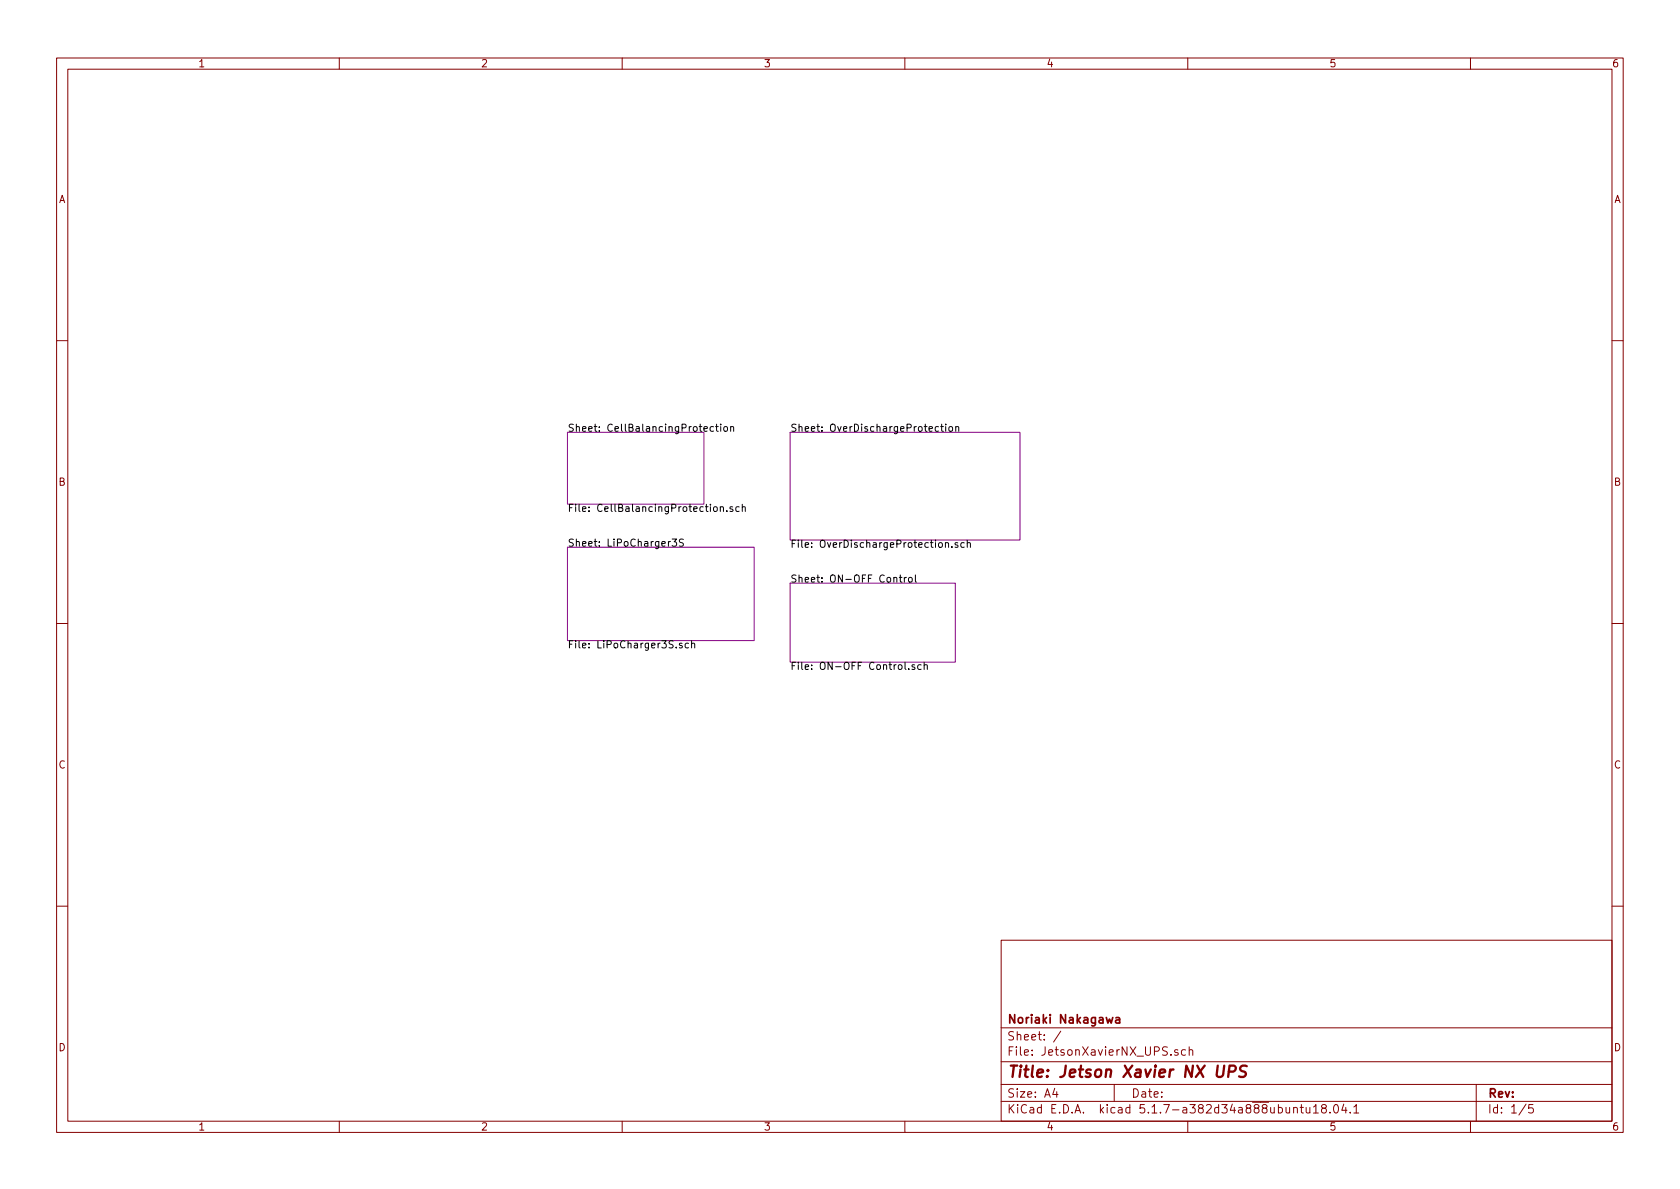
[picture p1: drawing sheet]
<svg xmlns="http://www.w3.org/2000/svg" width="297mm" height="210mm" viewBox="0 0 297 210" stroke-linecap="round" stroke-linejoin="round" font-family="sans-serif">
<g fill="none" stroke="#840000" stroke-width=".18">
<path d="M10 10.3h277v189.9h-277zM12 12.2h273v186.1h-273zM60 10.3v1.9M110 10.3v1.9M160 10.3v1.9M210 10.3v1.9M260 10.3v1.9M10 60.2h2M285 60.2h2M10 110.3h2M285 110.3h2M10 160.2h2"/>
<path d="M177 166.3h108v32h-108zM285 160.2h2M60 198.3v1.9M110 198.3v1.9M160 198.3v1.9M177 194.8h108M177 191.8h108M177 187.8h108M177 181.8h108M186.5 192.5l-.4 1h1M186.8 193v1M187.6 182.3l-1.3 2"/>
<path d="M197 191.8v3M208.3 185.7a.37 .37 0 0 0-.6 .1v.2l.6 .2v.1l-.2 .3-.4-.1M209.6 185.7l-.4-.1-.3 .3 .1 .6 .2 .1 .4-.1M210 198.3v1.9M210.3 185.7a.37 .37 0 0 1 .6 .1v.8M210.3 185.1v1.5M228.7 196l.1-.1a.37 .37 0 0 1 .6 .1v.8M228.7 195.8v1M229.9 195.8h.6M230.1 195.3v1.3l.4 .2M230.9 195.8v.8a.39 .39 0 0 0 .7 .1M231.6 195.8v1"/>
<path d="M232.2 195.8l.5-.5v1.5M232.2 196.8h.9M233.9 196l-.2-.3v-.2l.2-.2 .5 .1 .1 .2-.1 .2-.6 .2a.48 .48 0 0 0-.1 .7l.2 .1 .5-.1a.48 .48 0 0 0-.2-.7M235.2 196.7v.1M235.9 195.5l.2-.2a.81 .81 0 0 1 .6 .6 .81 .81 0 0 1-.3 .8l-.1 .1a.79 .79 0 0 1-.4-1.3zM237.6 195.2l-.4 1.1h1M237.9 195.8v1M238.7 196.7v.1M239.4 195.8l.4-.5v1.5M239.4 196.8h.8M260 198.3v1.9M261 191.8v6.5"/>
<path d="M269.8 195.2l-1.2 2M271 195.3h-.7v.7l.2-.1 .5 .1 .1 .2-.1 .5-.2 .1-.5-.1"/>
</g>
<path d="M215.3 188.4l-.2 1.7 .2 .2a.66 .66 0 0 0 1-.2l.2-1.7M217.3 189.5h.7a.56 .56 0 0 0 .5-.5 .56 .56 0 0 0-.3-.6h-.8l-.3 2M220.4 188.5a.79 .79 0 0 0-1.1 .3l.1 .5 .6 .2a.48 .48 0 0 1 .3 .5 .48 .48 0 0 1-.5 .4l-.7-.1" fill="none" stroke="#840000" stroke-width=".41"/>
<path d="M195.6 179.9l.3 1 .3-.7 .3 .7 .2-1M197.3 180h.6l.1 .9M198 180.3l-.5 .1-.3 .2 .3 .3 .5-.1" fill="none" stroke="#840000" stroke-width=".3"/>
<path d="M100.3 76.4h24.2v12.7h-24.2zM139.7 76.4h40.6v19.1h-40.6zM100.3 96.8h33v16.5h-33zM139.7 103.1h29.2v14h-29.2z" fill="none" stroke="#840084" stroke-width=".18"/>
<g fill="none" stroke="#000" stroke-width=".18">
<path d="M126.2 75.5l-.4-.1-.2 .3 .1 .5h.5M126.5 75.4h.5M126.7 75v1.1l.3 .2M127.4 75v.1M127.4 75.4v.9M128.1 75.5l.3-.1 .2 .2-.1 .6-.3 .1-.2-.3zM129.2 75.6l.2-.2 .3 .1v.8M129.2 75.4v.9M165.9 75.5l-.3-.1-.2 .3 .1 .5h.4M166.3 75.4h.5M166.5 75v1.1l.3 .2M167.2 75v.1"/>
<path d="M167.2 75.4v.9M167.8 75.6l.2-.2 .4 .2v.4l-.1 .2-.3 .1-.2-.2zM169 75.6l.2-.2 .3 .1v.8M169 75.4v.9M118.8 95.3h.8l-.4 .5 .4 .1v.5l-.2 .2-.6-.1M120.8 95.4l-.5-.1-.1 .1v.5l.5 .2 .1 .3-.2 .2-.5-.1M126.3 89.7l.3-.1 .2 .1v.5l-.1 .2h-.3l-.2-.1v-.5zM127.4 89.7l.2-.1 .2 .1 .1 .7M127.4 89.6v.8M128.5 90.3v.1M129.5 89.7l-.3-.1-.1 .2v.2l.4 .1v.3h-.4M130.7 89.7l-.4-.1-.2 .2 .1 .6h.5"/>
<path d="M131.2 89.7l.2-.1 .3 .1 .1 .7M131.2 89.2v1.2M167.2 96.1l.1-.1h.3l.1 .8M167.2 96v.8M168.3 96.7v.1M169.3 96h-.3l-.1 .1v.2l.4 .1v.3h-.4M170.5 96h-.4l-.2 .2 .1 .5h.5M171 96.1l.2-.1h.3l.1 .8M171 95.5v1.3M120.6 113.8l-.3-.1-.2 .2 .1 .2 .4 .1v.3h-.5M121.7 113.8l-.3-.1-.3 .3 .2 .5h.4M122.3 113.9l.2-.2 .3 .1v.8"/>
<path d="M122.3 113.3v1.3M159 102.1h.5M159.2 101.7v1.1l.3 .1M159.9 102.1v.8M160.3 102.1l-.4 .2M160.7 102.2l.2-.1 .3 .1 .1 .5-.1 .2h-.3l-.2-.1zM160.7 118.3v.1M161.7 117.6l-.3-.1-.2 .2 .1 .2 .4 .1v.3h-.5M161.8 101.7v1.1l.2 .1M162.9 117.6l-.4-.1-.2 .3 .1 .5h.5M163.4 117.7l.2-.2 .3 .1 .1 .8M163.4 117.1v1.3"/>
</g>
<text font-size="2.8" fill="#840000" x="178" y="190.5">Title: Jetson Xavier NX UPS</text>
<g font-size="2.1" fill="#840000">
<text x="178" y="184">Sheet: /</text>
<text x="178" y="181">Noriaki Nakagawa</text>
<text x="178" y="186.7">File: JetsonXavierNX_UPS.sch</text>
<text x="178" y="196.9">KiCad E.D.A. kicad 5.1.7-a382d34a888ubuntu18.04.1</text>
<text x="178" y="194.1">Size: A4</text>
<text x="200" y="194.1">Date:</text>
<text x="263" y="194.1">Rev:</text>
<text x="263" y="196.9">Id: 1/5</text>
</g>
<g font-size="1.8" fill="#840000">
<text x="35" y="11.9">1</text>
<text x="85" y="11.9">2</text>
<text x="135" y="11.9">3</text>
<text x="185" y="11.9">4</text>
<text x="235" y="11.9">5</text>
<text x="285" y="11.9">6</text>
<text x="10.4" y="35.9">A</text>
<text x="285.4" y="35.9">A</text>
<text x="10.4" y="85.9">B</text>
<text x="285.4" y="85.9">B</text>
<text x="10.4" y="135.9">C</text>
<text x="285.4" y="135.9">C</text>
<text x="10.4" y="185.9">D</text>
<text x="285.4" y="185.9">D</text>
<text x="35" y="199.9">1</text>
<text x="85" y="199.9">2</text>
<text x="135" y="199.9">3</text>
<text x="185" y="199.9">4</text>
<text x="235" y="199.9">5</text>
<text x="285" y="199.9">6</text>
</g>
<g font-size="1.8">
<text x="100.3" y="76.3">Sheet: CellBalancingProtection</text>
<text x="139.7" y="76.3">Sheet: OverDischargeProtection</text>
<text x="100.3" y="90.5">File: CellBalancingProtection.sch</text>
<text x="100.3" y="96.7">Sheet: LiPoCharger3S</text>
<text x="139.7" y="96.9">File: OverDischargeProtection.sch</text>
<text x="139.7" y="103">Sheet: ON-OFF Control</text>
<text x="100.3" y="114.6">File: LiPoCharger3S.sch</text>
<text x="139.7" y="118.5">File: ON-OFF Control.sch</text>
</g>
</svg>
